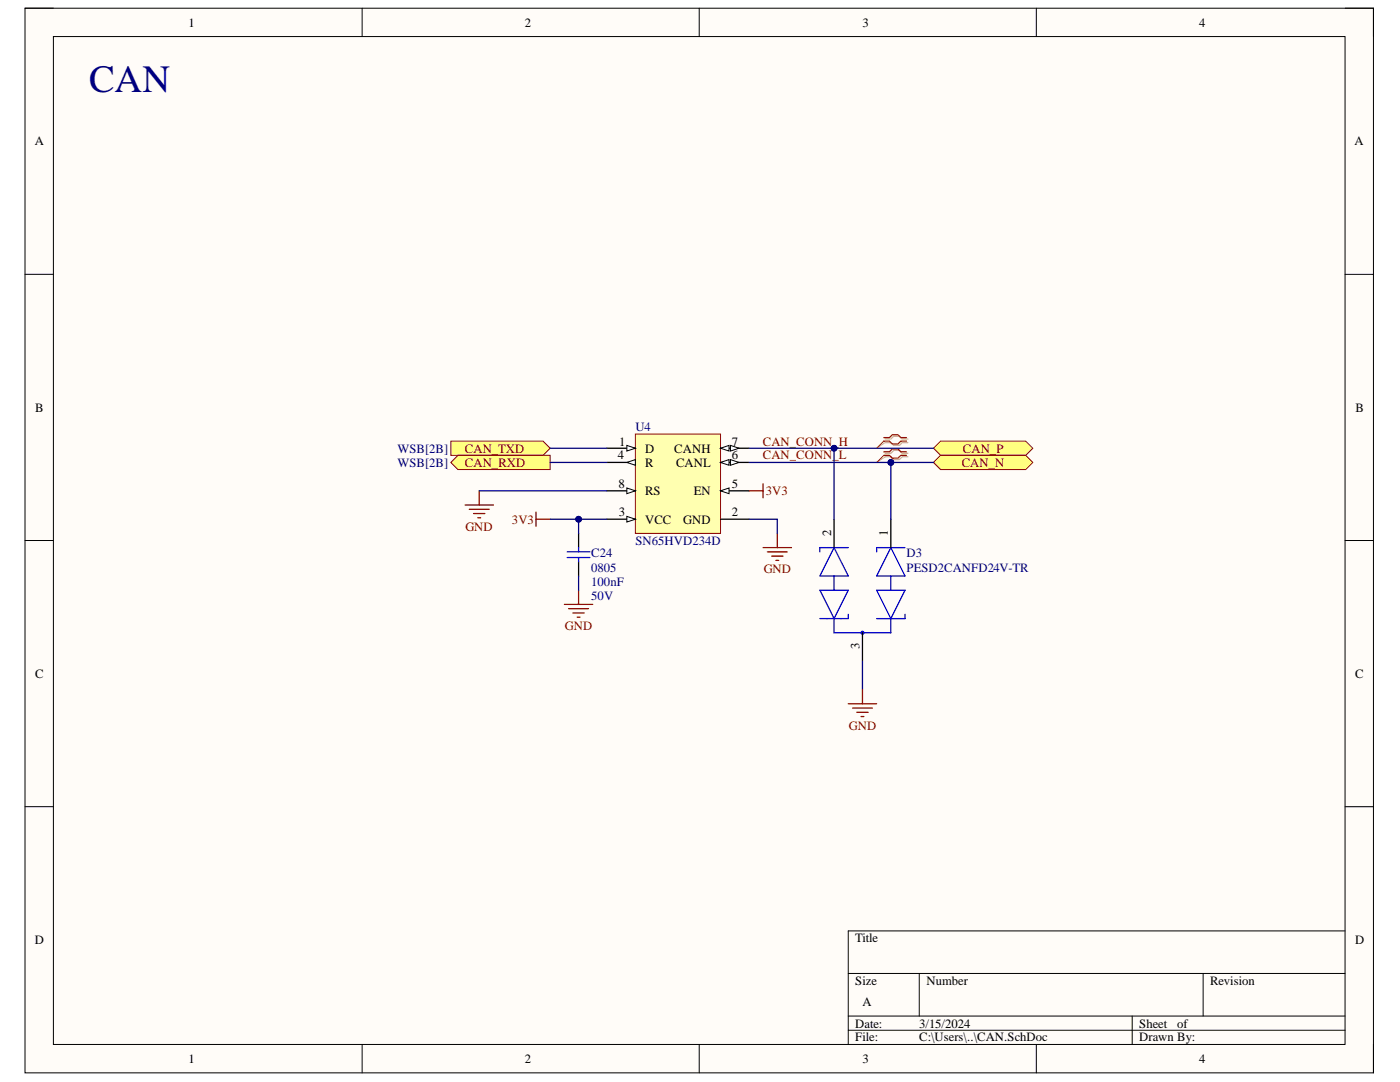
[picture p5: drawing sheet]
<svg xmlns="http://www.w3.org/2000/svg" width="279mm" height="216mm" viewBox="0 0 279 216" stroke-linecap="round" stroke-linejoin="round" font-family="sans-serif">
<path d="M5 1.6h269.1v212.5h-269.1z" fill-rule="evenodd" fill="#fffcf8"/>
<path d="M5 1.6h269.1v212.5h-269.1z" fill="none" stroke="#000" stroke-width=".2"/>
<path d="M10.7 7.3h257.7v201.1h-257.7z" fill-rule="evenodd" fill="#fffcf8"/>
<g fill="none" stroke="#000" stroke-width=".2">
<path d="M5 1.6h5.7M10.7 7.3h257.7v201.1h-257.7zM72.3 1.6v5.7M139.5 1.6v5.7M206.8 1.6v5.7M268.4 1.6h5.7v5.7M5 54.7h5.7M268.4 54.7h5.7M5 107.9h5.7M268.4 107.9h5.7M5 161h5.7M268.4 161h5.7"/>
<path d="M169.3 194.2h99.1M183.5 194.2v8.5M240.1 194.2v8.5M268.4 185.8h-99.1v22.6M72.3 208.4v5.7M139.5 208.4v5.7M169.3 202.7h99.1M169.3 205.6h99.1M206.8 208.4v5.7M226 202.7v5.7M274.1 208.4v5.7"/>
</g>
<path d="M126.8 86.6h17v19.8h-17z" fill-rule="evenodd" fill="#ffffb0"/>
<path d="M126.8 86.6h17v19.8h-17z" fill="none" stroke="#800000" stroke-width=".2"/>
<path d="M121.1 89.4h5.7" fill="none" stroke="#000" stroke-width=".25"/>
<path d="M125.1 88.9l1.7 .5-1.7 .6z" fill="#f8fcff"/>
<path d="M125.1 88.9l1.7 .5-1.7 .6z" fill="none" stroke="#000" stroke-width=".2"/>
<path d="M121.1 103.6h5.7M143.8 103.6h5.7" fill="none" stroke="#000" stroke-width=".25"/>
<path d="M125.1 103l1.7 .6-1.7 .6z" fill="#f8fcff"/>
<path d="M125.1 103l1.7 .6-1.7 .6z" fill="none" stroke="#000" stroke-width=".2"/>
<path d="M121.1 92.3h5.7" fill="none" stroke="#000" stroke-width=".25"/>
<path d="M125.1 92.3l1.7-.6v1.1z" fill="#f8fcff"/>
<path d="M125.1 92.3l1.7-.6v1.1z" fill="none" stroke="#000" stroke-width=".2"/>
<path d="M143.8 97.9h5.7" fill="none" stroke="#000" stroke-width=".25"/>
<path d="M143.8 97.9l1.7-.5v1.1z" fill="#f8fcff"/>
<path d="M143.8 97.9l1.7-.5v1.1z" fill="none" stroke="#000" stroke-width=".2"/>
<path d="M143.8 92.3h5.7" fill="none" stroke="#000" stroke-width=".25"/>
<path d="M143.8 92.3l1.7-.6v1.1z" fill="#f8fcff"/>
<path d="M143.8 92.3l1.7-.6v1.1z" fill="none" stroke="#000" stroke-width=".2"/>
<path d="M145.8 91.7l1.7 .6-1.7 .5z" fill="#f8fcff"/>
<path d="M145.8 91.7l1.7 .6-1.7 .5z" fill="none" stroke="#000" stroke-width=".2"/>
<path d="M143.8 89.4h5.7" fill="none" stroke="#000" stroke-width=".25"/>
<path d="M143.8 89.4l1.7-.5v1.1z" fill="#f8fcff"/>
<path d="M143.8 89.4l1.7-.5v1.1z" fill="none" stroke="#000" stroke-width=".2"/>
<path d="M145.8 88.9l1.7 .5-1.7 .6z" fill="#f8fcff"/>
<path d="M145.8 88.9l1.7 .5-1.7 .6z" fill="none" stroke="#000" stroke-width=".2"/>
<path d="M121.1 97.9h5.7" fill="none" stroke="#000" stroke-width=".25"/>
<path d="M125.1 97.4l1.7 .5-1.7 .6z" fill="#f8fcff"/>
<path d="M125.1 97.4l1.7 .5-1.7 .6z" fill="none" stroke="#000" stroke-width=".2"/>
<path d="M186.3 89.4l1.4-1.4h17l1.4 1.4-1.4 1.5h-17z" fill-rule="evenodd" fill="#ffff80"/>
<path d="M186.3 89.4l1.4-1.4h17l1.4 1.4-1.4 1.5h-17z" fill="none" stroke="#800000" stroke-width=".2"/>
<path d="M186.3 92.3l1.4-1.4h17l1.4 1.4-1.4 1.4h-17z" fill-rule="evenodd" fill="#ffff80"/>
<path d="M186.3 92.3l1.4-1.4h17l1.4 1.4-1.4 1.4h-17z" fill="none" stroke="#800000" stroke-width=".2"/>
<path d="M90 88h18.4l1.4 1.4-1.4 1.5h-18.4z" fill-rule="evenodd" fill="#ffff80"/>
<path d="M90 88h18.4l1.4 1.4-1.4 1.5h-18.4z" fill="none" stroke="#800000" stroke-width=".2"/>
<path d="M90 92.3l1.4-1.4h18.4v2.8h-18.4z" fill-rule="evenodd" fill="#ffff80"/>
<path d="M90 92.3l1.4-1.4h18.4v2.8h-18.4z" fill="none" stroke="#800000" stroke-width=".2"/>
<g fill="none" stroke="#800000" stroke-width=".25">
<path d="M95.6 97.9v2.9M149.5 97.9h2.8M152.3 96.5v2.9M92.8 100.8h5.7M93.7 101.6h3.9M94.5 102.5h2.3M95.4 103.3h.5M107 102.2v2.8M107 103.6h2.8M115.5 117.8v2.8M152.3 109.3h5.7M153.1 110.1h4"/>
<path d="M154 111h2.3M154.8 111.8h.6M155.1 106.4v2.9M112.6 120.6h5.7M113.5 121.4h4M114.3 122.3h2.3M115.2 123.1h.6"/>
</g>
<path d="M115.5 106.4v2.9M115.5 112.1v2.8M166.5 103.6v5.7M177.8 103.6v5.7M172.1 126.3v5.6" fill="none" stroke="#000" stroke-width=".25"/>
<g fill="none" stroke="#00f" stroke-width=".25">
<path d="M113.2 111.3h4.5M113.2 110.1h4.5M115.5 109.3v.8M115.5 111.3v.8M163.6 117.8h5.7l-2.8 5.6zM166.5 109.3l2.8 5.6h-5.7zM166.5 114.9v2.9M169.3 109.3h-5.7v.8M175 117.8h5.6l-2.8 5.6zM177.8 109.3l2.8 5.6h-5.6zM177.8 114.9v2.9M180.6 109.3h-5.6v.8"/>
<path d="M166.5 123.4v2.9h11.3v-2.9M169.3 122.6v.8h-5.7M180.6 122.6v.8h-5.6"/>
<circle cx="172.1" cy="126.3" r=".28"/>
</g>
<path d="M176.7 87.6h1.1l.6-.6h1.1l.6 .6h1.1M176.7 88.3h1.1l.6 .6h1.1l.6-.6h1.1M176.7 90.4h1.1l.6-.5h1.1l.6 .5h1.1M176.7 91.1h1.1l.6 .6h1.1l.6-.6h1.1" fill="none" stroke="#d0a19e" stroke-width=".25"/>
<path d="M176.7 88.3l-1.7 1.1M176.7 91.1l-1.7 1.2" fill="none" stroke="#d0a19e" stroke-width=".2"/>
<path d="M176.4 87.3h1.1l.6-.6h1.1l.6 .6h1.1M176.4 88h1.1l.6 .6h1.1l.6-.6h1.1M176.4 90.2h1.1l.6-.6h1.1l.6 .6h1.1M176.4 90.9h1.1l.6 .5h1.1l.6-.5h1.1" fill="none" stroke="#f00" stroke-width=".25"/>
<path d="M176.4 88l-1.4 1.4M176.4 90.9l-1.4 1.4" fill="none" stroke="#f00" stroke-width=".2"/>
<path d="M109.8 89.4h11.3M109.8 92.3h11.3M115.5 103.6v2.8M115.5 114.9v2.9" fill="none" stroke="#000080" stroke-width=".25"/>
<circle cx="115.5" cy="103.6" r=".57" fill="#000080"/>
<circle cx="115.5" cy="103.6" r=".57" fill="none" stroke="#000080" stroke-width=".2"/>
<path d="M95.6 97.9h25.5M109.8 103.6h11.3M149.5 103.6h5.6v2.8" fill="none" stroke="#000080" stroke-width=".25"/>
<circle cx="115.5" cy="103.6" r=".57" fill="#000080"/>
<circle cx="115.5" cy="103.6" r=".57" fill="none" stroke="#000080" stroke-width=".2"/>
<path d="M149.5 89.4h36.8" fill="none" stroke="#000080" stroke-width=".25"/>
<circle cx="166.5" cy="89.4" r=".57" fill="#000080"/>
<circle cx="166.5" cy="89.4" r=".57" fill="none" stroke="#000080" stroke-width=".2"/>
<path d="M149.5 92.3h36.8" fill="none" stroke="#000080" stroke-width=".25"/>
<circle cx="177.8" cy="92.3" r=".57" fill="#000080"/>
<circle cx="177.8" cy="92.3" r=".57" fill="none" stroke="#000080" stroke-width=".2"/>
<path d="M166.5 89.4v14.2" fill="none" stroke="#000080" stroke-width=".25"/>
<circle cx="166.5" cy="89.4" r=".57" fill="#000080"/>
<circle cx="166.5" cy="89.4" r=".57" fill="none" stroke="#000080" stroke-width=".2"/>
<path d="M177.8 92.3v11.3" fill="none" stroke="#000080" stroke-width=".25"/>
<circle cx="177.8" cy="92.3" r=".57" fill="#000080"/>
<circle cx="177.8" cy="92.3" r=".57" fill="none" stroke="#000080" stroke-width=".2"/>
<path d="M172.1 131.9v5.7" fill="none" stroke="#000080" stroke-width=".25"/>
<path d="M172.1 137.6v2.8M169.3 140.4h5.7M170.1 141.3h4M171 142.1h2.3M171.8 143h.6" fill="none" stroke="#800000" stroke-width=".25"/>
<text font-size="7.7" fill="#000080" x="17.8" y="18.4">CAN</text>
<g font-size="2.5">
<text x="37.6" y="5.3">1</text>
<text x="104.7" y="5.3">2</text>
<text x="172.1" y="5.3">3</text>
<text x="239.3" y="5.3">4</text>
<text x="6.9" y="29">A</text>
<text x="270.3" y="29">A</text>
<text x="7" y="82.1">B</text>
<text x="270.5" y="82.1">B</text>
<text x="123.6" y="88.9">1</text>
<text x="146.1" y="88.9">7</text>
<text x="123.3" y="91.7">4</text>
<text x="128.7" y="90.3">D</text>
<text x="128.7" y="93.1">R</text>
<text x="134.6" y="90.3">CANH</text>
<text x="134.9" y="93.1">CANL</text>
<text x="146.1" y="91.7">6</text>
<text x="123.4" y="97.4">8</text>
<text x="128.7" y="98.8">RS</text>
<text x="138.5" y="98.8">EN</text>
<text x="146.1" y="97.4">5</text>
<text x="123.5" y="103">3</text>
<text x="128.7" y="104.5">VCC</text>
<text x="136.4" y="104.5">GND</text>
<text x="146.1" y="103">2</text>
<text x="165.9" y="107" transform="rotate(-90 165.9 107)">2</text>
<text x="177.2" y="107" transform="rotate(-90 177.2 107)">1</text>
<text x="171.5" y="129.6" transform="rotate(-90 171.5 129.6)">3</text>
<text x="7" y="135.2">C</text>
<text x="270.4" y="135.2">C</text>
<text x="6.9" y="188.4">D</text>
<text x="170.7" y="188">Title</text>
<text x="270.4" y="188.4">D</text>
<text x="170.7" y="196.5">Size</text>
<text x="184.9" y="196.5">Number</text>
<text x="241.5" y="196.5">Revision</text>
<text x="172.1" y="200.8">A</text>
<text x="170.7" y="205">Date:</text>
<text x="170.7" y="207.8">File:</text>
<text x="183.5" y="205">3/15/2024</text>
<text x="183.5" y="207.8">C:\Users\..\CAN.SchDoc</text>
<text x="227.4" y="205">Sheet</text>
<text x="227.4" y="207.8">Drawn By:</text>
<text x="235" y="205">of</text>
<text x="37.6" y="212.1">1</text>
<text x="104.7" y="212.1">2</text>
<text x="172.1" y="212.1">3</text>
<text x="239.3" y="212.1">4</text>
</g>
<g font-size="2.5" fill="#000080">
<text x="126.8" y="86">U4</text>
<text x="79.3" y="90.3">WSB[2B]</text>
<text x="79.3" y="93.1">WSB[2B]</text>
<text x="118" y="111.2">C24</text>
<text x="126.8" y="108.7">SN65HVD234D</text>
<text x="180.9" y="111.2">D3</text>
<text x="118" y="114.1">0805</text>
<text x="118" y="116.9">100nF</text>
<text x="118" y="119.8">50V</text>
<text x="180.9" y="114.1">PESD2CANFD24V-TR</text>
</g>
<g font-size="2.5" fill="#800000">
<text x="152.3" y="88.9">CAN_CONN_H</text>
<text x="92.8" y="90.3">CAN_TXD</text>
<text x="92.8" y="93.1">CAN_RXD</text>
<text x="152.3" y="91.7">CAN_CONN_L</text>
<text x="191.9" y="93.1">CAN_N</text>
<text x="192.2" y="90.3">CAN_P</text>
<text x="152.8" y="98.8">3V3</text>
<text x="92.9" y="105.9">GND</text>
<text x="102.2" y="104.5">3V3</text>
<text x="152.4" y="114.4">GND</text>
<text x="112.8" y="125.7">GND</text>
<text x="169.4" y="145.6">GND</text>
</g>
</svg>
